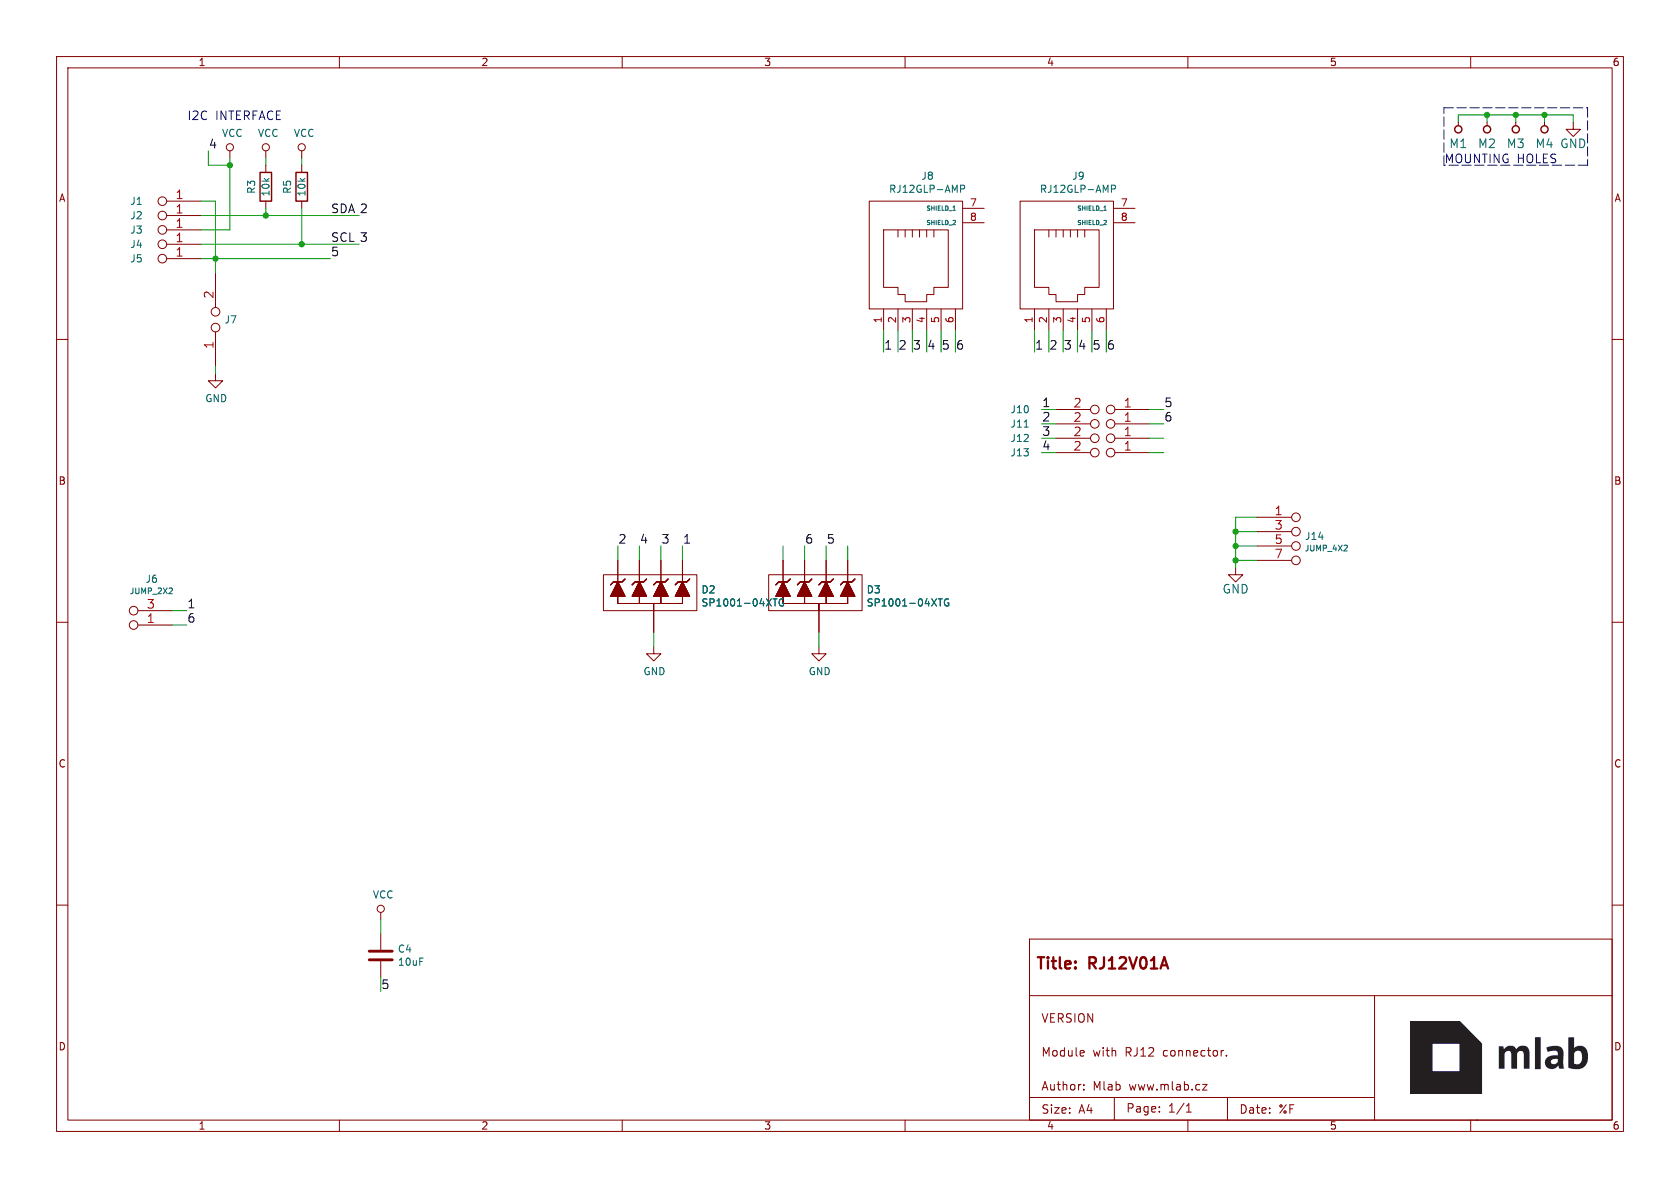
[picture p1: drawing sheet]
(kicad_sch (version 20230121) (generator eeschema)

 (paper "A4")

 (title_block
  (title "RJ12V01A")
  (date "%F")
  (rev "REV")
  (company "Mlab www.mlab.cz")
  (comment 1 "VERSION")
  (comment 2 "Module with RJ12 connector.")
  (comment 3 "nickname <email@example.com>")
  (comment 4 "BSD"))

 (lib_symbols
  (symbol "RJ12V01-rescue:C" (pin_numbers hide) (pin_names (offset 0.254)) (in_bom yes) (on_board yes)
   (property "Reference" "C" (at 0.635 2.54 0) (effects (font (size 1.27 1.27)) (justify left)))
   (property "Value" "C" (at 0.635 -2.54 0) (effects (font (size 1.27 1.27)) (justify left)))
   (property "Footprint" "" (at 0.9652 -3.81 0) (effects (font (size 1.27 1.27))))
   (property "Datasheet" "" (at 0 0 0) (effects (font (size 1.27 1.27))))
   (symbol "C_0_1"
    (polyline (pts (xy -2.032 -0.762) (xy 2.032 -0.762)) (stroke (width 0.508) (type solid)) (fill (type none)))
    (polyline (pts (xy -2.032 0.762) (xy 2.032 0.762)) (stroke (width 0.508) (type solid)) (fill (type none))))
   (symbol "C_1_1"
    (pin passive line (at 0 3.81 270) (length 2.794) (name "~" (effects (font (size 1.016 1.016)))) (number "1" (effects (font (size 1.016 1.016)))))
    (pin passive line (at 0 -3.81 90) (length 2.794) (name "~" (effects (font (size 1.016 1.016)))) (number "2" (effects (font (size 1.016 1.016)))))))
  (symbol "RJ12V01-rescue:D_4xZENER" (pin_numbers hide) (pin_names (offset 1.016) hide) (in_bom yes) (on_board yes)
   (property "Reference" "D" (at -10.16 3.81 0) (effects (font (size 1.27 1.27))))
   (property "Value" "D_4xZENER" (at 7.62 -5.08 0) (effects (font (size 1.27 1.27))))
   (property "Footprint" "" (at 0 12.7 0) (effects (font (size 1.524 1.524))))
   (property "Datasheet" "" (at 0 12.7 0) (effects (font (size 1.524 1.524))))
   (symbol "D_4xZENER_0_1"
    (rectangle (start -7.62 2.54) (end 8.89 -3.81) (stroke (width 0) (type solid)) (fill (type none)))
    (rectangle (start -5.08 -2.54) (end 1.27 -2.54) (stroke (width 0) (type solid)) (fill (type none)))
    (rectangle (start -5.08 -1.27) (end -5.08 -2.54) (stroke (width 0) (type solid)) (fill (type none)))
    (rectangle (start -1.27 -1.27) (end -1.27 -2.54) (stroke (width 0) (type solid)) (fill (type none)))
    (polyline (pts (xy -5.08 1.27) (xy -3.81 -1.27) (xy -6.35 -1.27) (xy -5.08 1.27) (xy -5.08 1.27)) (stroke (width 0) (type solid)) (fill (type outline)))
    (polyline (pts (xy -5.08 1.27) (xy -3.81 -1.27) (xy -6.35 -1.27) (xy -5.08 1.27) (xy -5.08 1.27)) (stroke (width 0) (type solid)) (fill (type outline)))
    (polyline (pts (xy -5.08 1.27) (xy -3.81 -1.27) (xy -6.35 -1.27) (xy -5.08 1.27) (xy -5.08 1.27)) (stroke (width 0) (type solid)) (fill (type outline)))
    (polyline (pts (xy -5.08 1.27) (xy -3.81 -1.27) (xy -6.35 -1.27) (xy -5.08 1.27) (xy -5.08 1.27)) (stroke (width 0) (type solid)) (fill (type outline)))
    (polyline (pts (xy -3.81 1.778) (xy -4.318 1.27) (xy -5.842 1.27) (xy -6.35 0.762) (xy -6.35 0.762)) (stroke (width 0.2032) (type solid)) (fill (type none)))
    (polyline (pts (xy -3.81 1.778) (xy -4.318 1.27) (xy -5.842 1.27) (xy -6.35 0.762) (xy -6.35 0.762)) (stroke (width 0.2032) (type solid)) (fill (type none)))
    (polyline (pts (xy -3.81 1.778) (xy -4.318 1.27) (xy -5.842 1.27) (xy -6.35 0.762) (xy -6.35 0.762)) (stroke (width 0.2032) (type solid)) (fill (type none)))
    (polyline (pts (xy -3.81 1.778) (xy -4.318 1.27) (xy -5.842 1.27) (xy -6.35 0.762) (xy -6.35 0.762)) (stroke (width 0.2032) (type solid)) (fill (type none)))
    (polyline (pts (xy -1.27 1.27) (xy 0 -1.27) (xy -2.54 -1.27) (xy -1.27 1.27) (xy -1.27 1.27)) (stroke (width 0) (type solid)) (fill (type outline)))
    (polyline (pts (xy -1.27 1.27) (xy 0 -1.27) (xy -2.54 -1.27) (xy -1.27 1.27) (xy -1.27 1.27)) (stroke (width 0) (type solid)) (fill (type outline)))
    (polyline (pts (xy -1.27 1.27) (xy 0 -1.27) (xy -2.54 -1.27) (xy -1.27 1.27) (xy -1.27 1.27)) (stroke (width 0) (type solid)) (fill (type outline)))
    (polyline (pts (xy -1.27 1.27) (xy 0 -1.27) (xy -2.54 -1.27) (xy -1.27 1.27) (xy -1.27 1.27)) (stroke (width 0) (type solid)) (fill (type outline)))
    (polyline (pts (xy 0 1.778) (xy -0.508 1.27) (xy -2.032 1.27) (xy -2.54 0.762) (xy -2.54 0.762)) (stroke (width 0.2032) (type solid)) (fill (type none)))
    (polyline (pts (xy 0 1.778) (xy -0.508 1.27) (xy -2.032 1.27) (xy -2.54 0.762) (xy -2.54 0.762)) (stroke (width 0.2032) (type solid)) (fill (type none)))
    (polyline (pts (xy 0 1.778) (xy -0.508 1.27) (xy -2.032 1.27) (xy -2.54 0.762) (xy -2.54 0.762)) (stroke (width 0.2032) (type solid)) (fill (type none)))
    (polyline (pts (xy 0 1.778) (xy -0.508 1.27) (xy -2.032 1.27) (xy -2.54 0.762) (xy -2.54 0.762)) (stroke (width 0.2032) (type solid)) (fill (type none)))
    (polyline (pts (xy 2.54 1.27) (xy 3.81 -1.27) (xy 1.27 -1.27) (xy 2.54 1.27) (xy 2.54 1.27)) (stroke (width 0) (type solid)) (fill (type outline)))
    (polyline (pts (xy 2.54 1.27) (xy 3.81 -1.27) (xy 1.27 -1.27) (xy 2.54 1.27) (xy 2.54 1.27)) (stroke (width 0) (type solid)) (fill (type outline)))
    (polyline (pts (xy 2.54 1.27) (xy 3.81 -1.27) (xy 1.27 -1.27) (xy 2.54 1.27) (xy 2.54 1.27)) (stroke (width 0) (type solid)) (fill (type outline)))
    (polyline (pts (xy 2.54 1.27) (xy 3.81 -1.27) (xy 1.27 -1.27) (xy 2.54 1.27) (xy 2.54 1.27)) (stroke (width 0) (type solid)) (fill (type outline)))
    (polyline (pts (xy 3.81 1.778) (xy 3.302 1.27) (xy 1.778 1.27) (xy 1.27 0.762) (xy 1.27 0.762)) (stroke (width 0.2032) (type solid)) (fill (type none)))
    (polyline (pts (xy 3.81 1.778) (xy 3.302 1.27) (xy 1.778 1.27) (xy 1.27 0.762) (xy 1.27 0.762)) (stroke (width 0.2032) (type solid)) (fill (type none)))
    (polyline (pts (xy 3.81 1.778) (xy 3.302 1.27) (xy 1.778 1.27) (xy 1.27 0.762) (xy 1.27 0.762)) (stroke (width 0.2032) (type solid)) (fill (type none)))
    (polyline (pts (xy 3.81 1.778) (xy 3.302 1.27) (xy 1.778 1.27) (xy 1.27 0.762) (xy 1.27 0.762)) (stroke (width 0.2032) (type solid)) (fill (type none)))
    (polyline (pts (xy 6.35 1.27) (xy 7.62 -1.27) (xy 5.08 -1.27) (xy 6.35 1.27) (xy 6.35 1.27)) (stroke (width 0) (type solid)) (fill (type outline)))
    (polyline (pts (xy 6.35 1.27) (xy 7.62 -1.27) (xy 5.08 -1.27) (xy 6.35 1.27) (xy 6.35 1.27)) (stroke (width 0) (type solid)) (fill (type outline)))
    (polyline (pts (xy 6.35 1.27) (xy 7.62 -1.27) (xy 5.08 -1.27) (xy 6.35 1.27) (xy 6.35 1.27)) (stroke (width 0) (type solid)) (fill (type outline)))
    (polyline (pts (xy 6.35 1.27) (xy 7.62 -1.27) (xy 5.08 -1.27) (xy 6.35 1.27) (xy 6.35 1.27)) (stroke (width 0) (type solid)) (fill (type outline)))
    (polyline (pts (xy 7.62 1.778) (xy 7.112 1.27) (xy 5.588 1.27) (xy 5.08 0.762) (xy 5.08 0.762)) (stroke (width 0.2032) (type solid)) (fill (type none)))
    (polyline (pts (xy 7.62 1.778) (xy 7.112 1.27) (xy 5.588 1.27) (xy 5.08 0.762) (xy 5.08 0.762)) (stroke (width 0.2032) (type solid)) (fill (type none)))
    (polyline (pts (xy 7.62 1.778) (xy 7.112 1.27) (xy 5.588 1.27) (xy 5.08 0.762) (xy 5.08 0.762)) (stroke (width 0.2032) (type solid)) (fill (type none)))
    (polyline (pts (xy 7.62 1.778) (xy 7.112 1.27) (xy 5.588 1.27) (xy 5.08 0.762) (xy 5.08 0.762)) (stroke (width 0.2032) (type solid)) (fill (type none)))
    (rectangle (start 1.27 -2.54) (end 1.27 -3.81) (stroke (width 0) (type solid)) (fill (type none)))
    (rectangle (start 2.54 -1.27) (end 2.54 -2.54) (stroke (width 0) (type solid)) (fill (type none)))
    (rectangle (start 6.35 -2.54) (end 1.27 -2.54) (stroke (width 0) (type solid)) (fill (type none)))
    (rectangle (start 6.35 -1.27) (end 6.35 -2.54) (stroke (width 0) (type solid)) (fill (type none))))
   (symbol "D_4xZENER_1_1"
    (pin passive line (at -5.08 5.08 270) (length 3.81) (name "~" (effects (font (size 1.27 1.27)))) (number "1" (effects (font (size 1.27 1.27)))))
    (pin passive line (at 1.27 -7.62 90) (length 3.81) (name "~" (effects (font (size 1.27 1.27)))) (number "2" (effects (font (size 1.27 1.27)))))
    (pin passive line (at -1.27 5.08 270) (length 3.81) (name "~" (effects (font (size 1.27 1.27)))) (number "3" (effects (font (size 1.27 1.27)))))
    (pin passive line (at 2.54 5.08 270) (length 3.81) (name "~" (effects (font (size 1.27 1.27)))) (number "4" (effects (font (size 1.27 1.27)))))
    (pin passive line (at 6.35 5.08 270) (length 3.81) (name "~" (effects (font (size 1.27 1.27)))) (number "5" (effects (font (size 1.27 1.27)))))))
  (symbol "RJ12V01-rescue:GND" (power) (pin_names (offset 0)) (in_bom yes) (on_board yes)
   (property "Reference" "#PWR" (at 0 -6.35 0) (effects (font (size 1.27 1.27)) hide))
   (property "Value" "GND" (at 0 -3.81 0) (effects (font (size 1.27 1.27))))
   (property "Footprint" "" (at 0 0 0) (effects (font (size 1.27 1.27))))
   (property "Datasheet" "" (at 0 0 0) (effects (font (size 1.27 1.27))))
   (symbol "GND_0_1"
    (polyline (pts (xy 0 0) (xy 0 -1.27) (xy 1.27 -1.27) (xy 0 -2.54) (xy -1.27 -1.27) (xy 0 -1.27)) (stroke (width 0) (type solid)) (fill (type none))))
   (symbol "GND_1_1"
    (pin power_in line (at 0 0 270) (length 0) hide (name "GND" (effects (font (size 1.27 1.27)))) (number "1" (effects (font (size 1.27 1.27)))))))
  (symbol "RJ12V01-rescue:HOLE" (pin_numbers hide) (pin_names (offset 1.016) hide) (in_bom yes) (on_board yes)
   (property "Reference" "M" (at 0 2.54 0) (effects (font (size 1.524 1.524))))
   (property "Value" "HOLE" (at 0 -2.54 0) (effects (font (size 1.524 1.524))))
   (property "Footprint" "" (at 0 0 0) (effects (font (size 1.524 1.524))))
   (property "Datasheet" "" (at 0 0 0) (effects (font (size 1.524 1.524))))
   (symbol "HOLE_0_1"
    (circle (center 0 0) (radius 0.635) (stroke (width 0.254) (type solid)) (fill (type none))))
   (symbol "HOLE_1_1"
    (pin input line (at 1.27 0 180) (length 0.635) (name "~" (effects (font (size 1.27 1.27)))) (number "1" (effects (font (size 1.27 1.27)))))))
  (symbol "RJ12V01-rescue:JUMP2_2x1" (pin_names (offset 1.016) hide) (in_bom yes) (on_board yes)
   (property "Reference" "J" (at -7.62 1.27 0) (effects (font (size 1.27 1.27))))
   (property "Value" "JUMP2_2x1" (at 5.08 -2.54 0) (effects (font (size 1.016 1.016)) hide))
   (property "Footprint" "" (at 0 0 0) (effects (font (size 1.524 1.524))))
   (property "Datasheet" "" (at 0 0 0) (effects (font (size 1.524 1.524))))
   (symbol "JUMP2_2x1_1_1"
    (pin passive inverted (at 7.62 0 180) (length 7.62) (name "1" (effects (font (size 1.524 1.524)))) (number "1" (effects (font (size 1.524 1.524)))))
    (pin passive inverted (at -8.89 0 0) (length 7.62) (name "1" (effects (font (size 1.524 1.524)))) (number "2" (effects (font (size 1.524 1.524)))))))
  (symbol "RJ12V01-rescue:JUMP_2X2" (pin_names (offset 1.016) hide) (in_bom yes) (on_board yes)
   (property "Reference" "J" (at -8.89 5.08 0) (effects (font (size 1.27 1.27))))
   (property "Value" "JUMP_2X2" (at 0 2.54 90) (effects (font (size 1.016 1.016))))
   (property "Footprint" "" (at 0 0 0) (effects (font (size 1.524 1.524))))
   (property "Datasheet" "" (at 0 0 0) (effects (font (size 1.524 1.524))))
   (symbol "JUMP_2X2_1_1"
    (pin passive inverted (at -10.16 3.81 0) (length 7.62) (name "1" (effects (font (size 1.524 1.524)))) (number "1" (effects (font (size 1.524 1.524)))))
    (pin passive inverted (at -10.16 3.81 0) (length 7.62) hide (name "1" (effects (font (size 1.524 1.524)))) (number "2" (effects (font (size 1.524 1.524)))))
    (pin passive inverted (at -10.16 1.27 0) (length 7.62) (name "4" (effects (font (size 1.524 1.524)))) (number "3" (effects (font (size 1.524 1.524)))))
    (pin passive inverted (at -10.16 1.27 0) (length 7.62) hide (name "4" (effects (font (size 1.524 1.524)))) (number "4" (effects (font (size 1.524 1.524)))))))
  (symbol "RJ12V01-rescue:JUMP_2x1" (pin_names (offset 1.016) hide) (in_bom yes) (on_board yes)
   (property "Reference" "J" (at 2.54 1.27 0) (effects (font (size 1.27 1.27))))
   (property "Value" "JUMP_2x1" (at -1.27 0 90) (effects (font (size 1.016 1.016)) hide))
   (property "Footprint" "" (at 0 0 0) (effects (font (size 1.524 1.524))))
   (property "Datasheet" "" (at 0 0 0) (effects (font (size 1.524 1.524))))
   (symbol "JUMP_2x1_1_1"
    (pin passive inverted (at 3.81 0 180) (length 7.62) (name "1" (effects (font (size 1.524 1.524)))) (number "1" (effects (font (size 1.524 1.524)))))
    (pin passive inverted (at 3.81 0 180) (length 7.62) hide (name "1" (effects (font (size 1.524 1.524)))) (number "2" (effects (font (size 1.524 1.524)))))))
  (symbol "RJ12V01-rescue:JUMP_4X2" (pin_names (offset 1.016) hide) (in_bom yes) (on_board yes)
   (property "Reference" "J" (at -8.89 6.35 0) (effects (font (size 1.27 1.27))))
   (property "Value" "JUMP_4X2" (at -1.27 0 90) (effects (font (size 1.016 1.016))))
   (property "Footprint" "" (at 0 0 0) (effects (font (size 1.524 1.524))))
   (property "Datasheet" "" (at 0 0 0) (effects (font (size 1.524 1.524))))
   (symbol "JUMP_4X2_1_1"
    (pin passive inverted (at -10.16 3.81 0) (length 7.62) (name "2" (effects (font (size 1.524 1.524)))) (number "1" (effects (font (size 1.524 1.524)))))
    (pin passive inverted (at -10.16 3.81 0) (length 7.62) hide (name "2" (effects (font (size 1.524 1.524)))) (number "2" (effects (font (size 1.524 1.524)))))
    (pin passive inverted (at -10.16 1.27 0) (length 7.62) (name "4" (effects (font (size 1.524 1.524)))) (number "3" (effects (font (size 1.524 1.524)))))
    (pin passive inverted (at -10.16 1.27 0) (length 7.62) hide (name "4" (effects (font (size 1.524 1.524)))) (number "4" (effects (font (size 1.524 1.524)))))
    (pin passive inverted (at -10.16 -1.27 0) (length 7.62) (name "5" (effects (font (size 1.524 1.524)))) (number "5" (effects (font (size 1.524 1.524)))))
    (pin passive inverted (at -10.16 -1.27 0) (length 7.62) hide (name "5" (effects (font (size 1.524 1.524)))) (number "6" (effects (font (size 1.524 1.524)))))
    (pin passive inverted (at -10.16 -3.81 0) (length 7.62) (name "8" (effects (font (size 1.524 1.524)))) (number "7" (effects (font (size 1.524 1.524)))))
    (pin passive inverted (at -10.16 -3.81 0) (length 7.62) hide (name "8" (effects (font (size 1.524 1.524)))) (number "8" (effects (font (size 1.524 1.524)))))))
  (symbol "RJ12V01-rescue:R" (pin_numbers hide) (pin_names (offset 0)) (in_bom yes) (on_board yes)
   (property "Reference" "R" (at 2.032 0 90) (effects (font (size 1.27 1.27))))
   (property "Value" "R" (at 0 0 90) (effects (font (size 1.27 1.27))))
   (property "Footprint" "" (at -1.778 0 90) (effects (font (size 1.27 1.27))))
   (property "Datasheet" "" (at 0 0 0) (effects (font (size 1.27 1.27))))
   (symbol "R_0_1"
    (rectangle (start -1.016 -2.54) (end 1.016 2.54) (stroke (width 0.254) (type solid)) (fill (type none))))
   (symbol "R_1_1"
    (pin passive line (at 0 3.81 270) (length 1.27) (name "~" (effects (font (size 1.27 1.27)))) (number "1" (effects (font (size 1.27 1.27)))))
    (pin passive line (at 0 -3.81 90) (length 1.27) (name "~" (effects (font (size 1.27 1.27)))) (number "2" (effects (font (size 1.27 1.27)))))))
  (symbol "RJ12V01-rescue:RJ12" (pin_names (offset 1.016)) (in_bom yes) (on_board yes)
   (property "Reference" "J" (at 5.08 12.7 0) (effects (font (size 1.27 1.27))))
   (property "Value" "RJ12" (at -3.81 12.7 0) (effects (font (size 1.27 1.27))))
   (property "Footprint" "" (at 0 0 0) (effects (font (size 1.27 1.27))))
   (property "Datasheet" "" (at 0 0 0) (effects (font (size 1.27 1.27))))
   (symbol "RJ12_0_1"
    (polyline (pts (xy -2.54 6.35) (xy -2.54 5.08) (xy -2.54 5.08)) (stroke (width 0) (type solid)) (fill (type none)))
    (polyline (pts (xy -1.27 6.35) (xy -1.27 5.08) (xy -1.27 5.08)) (stroke (width 0) (type solid)) (fill (type none)))
    (polyline (pts (xy 0 6.35) (xy 0 5.08) (xy 0 5.08)) (stroke (width 0) (type solid)) (fill (type none)))
    (polyline (pts (xy 1.27 6.35) (xy 1.27 5.08) (xy 1.27 5.08)) (stroke (width 0) (type solid)) (fill (type none)))
    (polyline (pts (xy 2.54 6.35) (xy 2.54 5.08) (xy 2.54 5.08)) (stroke (width 0) (type solid)) (fill (type none)))
    (polyline (pts (xy 3.81 5.08) (xy 3.81 6.35) (xy 3.81 6.35)) (stroke (width 0) (type solid)) (fill (type none)))
    (polyline (pts (xy -5.08 6.35) (xy 6.35 6.35) (xy 6.35 -3.81) (xy 3.81 -3.81) (xy 3.81 -5.08) (xy 2.54 -5.08) (xy 2.54 -6.35) (xy -1.27 -6.35) (xy -1.27 -5.08) (xy -2.54 -5.08) (xy -2.54 -3.81) (xy -5.08 -3.81) (xy -5.08 6.35) (xy -5.08 6.35)) (stroke (width 0) (type solid)) (fill (type none)))
    (rectangle (start 8.89 -7.62) (end -7.62 11.43) (stroke (width 0) (type solid)) (fill (type none))))
   (symbol "RJ12_1_1"
    (pin passive line (at -5.08 -11.43 90) (length 3.81) (name "~" (effects (font (size 1.27 1.27)))) (number "1" (effects (font (size 1.27 1.27)))))
    (pin passive line (at -2.54 -11.43 90) (length 3.81) (name "~" (effects (font (size 1.27 1.27)))) (number "2" (effects (font (size 1.27 1.27)))))
    (pin passive line (at 0 -11.43 90) (length 3.81) (name "~" (effects (font (size 1.27 1.27)))) (number "3" (effects (font (size 1.27 1.27)))))
    (pin passive line (at 2.54 -11.43 90) (length 3.81) (name "~" (effects (font (size 1.27 1.27)))) (number "4" (effects (font (size 1.27 1.27)))))
    (pin passive line (at 5.08 -11.43 90) (length 3.81) (name "~" (effects (font (size 1.27 1.27)))) (number "5" (effects (font (size 1.27 1.27)))))
    (pin passive line (at 7.62 -11.43 90) (length 3.81) (name "~" (effects (font (size 1.27 1.27)))) (number "6" (effects (font (size 1.27 1.27)))))
    (pin passive line (at 12.7 10.16 180) (length 3.81) (name "SHIELD_1" (effects (font (size 0.762 0.762)))) (number "7" (effects (font (size 1.27 1.27)))))
    (pin passive line (at 12.7 7.62 180) (length 3.81) (name "SHIELD_2" (effects (font (size 0.762 0.762)))) (number "8" (effects (font (size 1.27 1.27)))))))
  (symbol "RJ12V01-rescue:VCC" (power) (pin_names (offset 0)) (in_bom yes) (on_board yes)
   (property "Reference" "#PWR" (at 0 -3.81 0) (effects (font (size 1.27 1.27)) hide))
   (property "Value" "VCC" (at 0 3.81 0) (effects (font (size 1.27 1.27))))
   (property "Footprint" "" (at 0 0 0) (effects (font (size 1.27 1.27))))
   (property "Datasheet" "" (at 0 0 0) (effects (font (size 1.27 1.27))))
   (symbol "VCC_0_1"
    (polyline (pts (xy 0 0) (xy 0 1.27)) (stroke (width 0) (type solid)) (fill (type none)))
    (circle (center 0 1.905) (radius 0.635) (stroke (width 0) (type solid)) (fill (type none))))
   (symbol "VCC_1_1"
    (pin power_in line (at 0 0 90) (length 0) hide (name "VCC" (effects (font (size 1.27 1.27)))) (number "1" (effects (font (size 1.27 1.27))))))))

 (junction (at 218.44 96.52) (diameter 0) (color 0 0 0 0))
 (junction (at 273.05 20.32) (diameter 0) (color 0 0 0 0))
 (junction (at 262.89 20.32) (diameter 0) (color 0 0 0 0))
 (junction (at 218.44 99.06) (diameter 0) (color 0 0 0 0))
 (junction (at 40.64 29.21) (diameter 0) (color 0 0 0 0))
 (junction (at 46.99 38.1) (diameter 0) (color 0 0 0 0))
 (junction (at 218.44 93.98) (diameter 0) (color 0 0 0 0))
 (junction (at 267.97 20.32) (diameter 0) (color 0 0 0 0))
 (junction (at 53.34 43.18) (diameter 0) (color 0 0 0 0))
 (junction (at 38.1 45.72) (diameter 0) (color 0 0 0 0))

 (wire (pts (xy 38.1 45.72) (xy 58.42 45.72)) (stroke (width 0) (type default)))
 (wire (pts (xy 218.44 93.98) (xy 218.44 96.52)) (stroke (width 0) (type default)))
 (wire (pts (xy 40.64 40.64) (xy 35.56 40.64)) (stroke (width 0) (type default)))
 (wire (pts (xy 222.25 96.52) (xy 218.44 96.52)) (stroke (width 0) (type default)))
 (wire (pts (xy 113.03 99.06) (xy 113.03 96.52)) (stroke (width 0) (type default)))
 (polyline (pts (xy 255.27 29.21) (xy 255.27 19.05)) (stroke (width 0) (type dash)))

 (wire (pts (xy 278.13 21.59) (xy 278.13 20.32)) (stroke (width 0) (type default)))
 (wire (pts (xy 168.91 58.42) (xy 168.91 62.23)) (stroke (width 0) (type default)))
 (wire (pts (xy 186.69 72.39) (xy 184.15 72.39)) (stroke (width 0) (type default)))
 (wire (pts (xy 203.2 77.47) (xy 205.74 77.47)) (stroke (width 0) (type default)))
 (wire (pts (xy 190.5 58.42) (xy 190.5 62.23)) (stroke (width 0) (type default)))
 (wire (pts (xy 195.58 58.42) (xy 195.58 62.23)) (stroke (width 0) (type default)))
 (wire (pts (xy 144.78 114.3) (xy 144.78 111.76)) (stroke (width 0) (type default)))
 (wire (pts (xy 35.56 38.1) (xy 46.99 38.1)) (stroke (width 0) (type default)))
 (wire (pts (xy 203.2 72.39) (xy 205.74 72.39)) (stroke (width 0) (type default)))
 (wire (pts (xy 38.1 35.56) (xy 38.1 45.72)) (stroke (width 0) (type default)))
 (wire (pts (xy 182.88 58.42) (xy 182.88 62.23)) (stroke (width 0) (type default)))
 (wire (pts (xy 53.34 43.18) (xy 63.5 43.18)) (stroke (width 0) (type default)))
 (wire (pts (xy 38.1 45.72) (xy 38.1 48.26)) (stroke (width 0) (type default)))
 (polyline (pts (xy 280.67 29.21) (xy 255.27 29.21)) (stroke (width 0) (type dash)))

 (wire (pts (xy 138.43 99.06) (xy 138.43 96.52)) (stroke (width 0) (type default)))
 (wire (pts (xy 146.05 99.06) (xy 146.05 96.52)) (stroke (width 0) (type default)))
 (wire (pts (xy 218.44 99.06) (xy 218.44 100.33)) (stroke (width 0) (type default)))
 (wire (pts (xy 38.1 66.04) (xy 38.1 64.77)) (stroke (width 0) (type default)))
 (wire (pts (xy 218.44 96.52) (xy 218.44 99.06)) (stroke (width 0) (type default)))
 (wire (pts (xy 40.64 27.94) (xy 40.64 29.21)) (stroke (width 0) (type default)))
 (wire (pts (xy 53.34 29.21) (xy 53.34 27.94)) (stroke (width 0) (type default)))
 (wire (pts (xy 53.34 36.83) (xy 53.34 43.18)) (stroke (width 0) (type default)))
 (wire (pts (xy 46.99 36.83) (xy 46.99 38.1)) (stroke (width 0) (type default)))
 (wire (pts (xy 35.56 35.56) (xy 38.1 35.56)) (stroke (width 0) (type default)))
 (wire (pts (xy 222.25 99.06) (xy 218.44 99.06)) (stroke (width 0) (type default)))
 (wire (pts (xy 222.25 93.98) (xy 218.44 93.98)) (stroke (width 0) (type default)))
 (wire (pts (xy 273.05 20.32) (xy 267.97 20.32)) (stroke (width 0) (type default)))
 (wire (pts (xy 161.29 58.42) (xy 161.29 62.23)) (stroke (width 0) (type default)))
 (wire (pts (xy 163.83 58.42) (xy 163.83 62.23)) (stroke (width 0) (type default)))
 (wire (pts (xy 185.42 58.42) (xy 185.42 62.23)) (stroke (width 0) (type default)))
 (wire (pts (xy 149.86 99.06) (xy 149.86 96.52)) (stroke (width 0) (type default)))
 (wire (pts (xy 187.96 58.42) (xy 187.96 62.23)) (stroke (width 0) (type default)))
 (wire (pts (xy 35.56 43.18) (xy 53.34 43.18)) (stroke (width 0) (type default)))
 (wire (pts (xy 262.89 20.32) (xy 257.81 20.32)) (stroke (width 0) (type default)))
 (wire (pts (xy 257.81 20.32) (xy 257.81 21.59)) (stroke (width 0) (type default)))
 (wire (pts (xy 186.69 74.93) (xy 184.15 74.93)) (stroke (width 0) (type default)))
 (wire (pts (xy 166.37 58.42) (xy 166.37 62.23)) (stroke (width 0) (type default)))
 (wire (pts (xy 158.75 58.42) (xy 158.75 62.23)) (stroke (width 0) (type default)))
 (wire (pts (xy 273.05 21.59) (xy 273.05 20.32)) (stroke (width 0) (type default)))
 (wire (pts (xy 156.21 58.42) (xy 156.21 62.23)) (stroke (width 0) (type default)))
 (wire (pts (xy 30.48 110.49) (xy 33.02 110.49)) (stroke (width 0) (type default)))
 (wire (pts (xy 218.44 91.44) (xy 218.44 93.98)) (stroke (width 0) (type default)))
 (wire (pts (xy 36.83 29.21) (xy 40.64 29.21)) (stroke (width 0) (type default)))
 (wire (pts (xy 67.31 175.26) (xy 67.31 172.72)) (stroke (width 0) (type default)))
 (wire (pts (xy 203.2 74.93) (xy 205.74 74.93)) (stroke (width 0) (type default)))
 (wire (pts (xy 186.69 80.01) (xy 184.15 80.01)) (stroke (width 0) (type default)))
 (wire (pts (xy 203.2 80.01) (xy 205.74 80.01)) (stroke (width 0) (type default)))
 (polyline (pts (xy 280.67 19.05) (xy 280.67 29.21)) (stroke (width 0) (type dash)))

 (wire (pts (xy 278.13 20.32) (xy 273.05 20.32)) (stroke (width 0) (type default)))
 (wire (pts (xy 35.56 45.72) (xy 38.1 45.72)) (stroke (width 0) (type default)))
 (wire (pts (xy 116.84 99.06) (xy 116.84 96.52)) (stroke (width 0) (type default)))
 (wire (pts (xy 186.69 77.47) (xy 184.15 77.47)) (stroke (width 0) (type default)))
 (wire (pts (xy 142.24 99.06) (xy 142.24 96.52)) (stroke (width 0) (type default)))
 (wire (pts (xy 267.97 21.59) (xy 267.97 20.32)) (stroke (width 0) (type default)))
 (wire (pts (xy 109.22 99.06) (xy 109.22 96.52)) (stroke (width 0) (type default)))
 (wire (pts (xy 36.83 26.67) (xy 36.83 29.21)) (stroke (width 0) (type default)))
 (wire (pts (xy 46.99 29.21) (xy 46.99 27.94)) (stroke (width 0) (type default)))
 (wire (pts (xy 120.65 99.06) (xy 120.65 96.52)) (stroke (width 0) (type default)))
 (wire (pts (xy 115.57 114.3) (xy 115.57 111.76)) (stroke (width 0) (type default)))
 (wire (pts (xy 46.99 38.1) (xy 63.5 38.1)) (stroke (width 0) (type default)))
 (wire (pts (xy 262.89 21.59) (xy 262.89 20.32)) (stroke (width 0) (type default)))
 (wire (pts (xy 30.48 107.95) (xy 33.02 107.95)) (stroke (width 0) (type default)))
 (wire (pts (xy 222.25 91.44) (xy 218.44 91.44)) (stroke (width 0) (type default)))
 (wire (pts (xy 193.04 58.42) (xy 193.04 62.23)) (stroke (width 0) (type default)))
 (wire (pts (xy 40.64 29.21) (xy 40.64 40.64)) (stroke (width 0) (type default)))
 (wire (pts (xy 67.31 165.1) (xy 67.31 162.56)) (stroke (width 0) (type default)))
 (wire (pts (xy 267.97 20.32) (xy 262.89 20.32)) (stroke (width 0) (type default)))
 (polyline (pts (xy 255.27 19.05) (xy 280.67 19.05)) (stroke (width 0) (type dash)))

 (text "I2C INTERFACE" (at 33.02 21.59 0) (effects (font (size 1.524 1.524)) (justify left bottom)))
 (text "MOUNTING HOLES" (at 255.27 29.21 0) (effects (font (size 1.524 1.524)) (justify left bottom)))

 (label "5" (at 146.05 96.52 0) (effects (font (size 1.524 1.524)) (justify left bottom)))
 (label "5" (at 58.42 45.72 0) (effects (font (size 1.524 1.524)) (justify left bottom)))
 (label "4" (at 184.15 80.01 0) (effects (font (size 1.524 1.524)) (justify left bottom)))
 (label "5" (at 205.74 72.39 0) (effects (font (size 1.524 1.524)) (justify left bottom)))
 (label "3" (at 187.96 62.23 0) (effects (font (size 1.524 1.524)) (justify left bottom)))
 (label "4" (at 163.83 62.23 0) (effects (font (size 1.524 1.524)) (justify left bottom)))
 (label "6" (at 33.02 110.49 0) (effects (font (size 1.524 1.524)) (justify left bottom)))
 (label "4" (at 190.5 62.23 0) (effects (font (size 1.524 1.524)) (justify left bottom)))
 (label "3" (at 116.84 96.52 0) (effects (font (size 1.524 1.524)) (justify left bottom)))
 (label "SDA" (at 58.42 38.1 0) (effects (font (size 1.524 1.524)) (justify left bottom)))
 (label "2" (at 185.42 62.23 0) (effects (font (size 1.524 1.524)) (justify left bottom)))
 (label "6" (at 142.24 96.52 0) (effects (font (size 1.524 1.524)) (justify left bottom)))
 (label "6" (at 205.74 74.93 0) (effects (font (size 1.524 1.524)) (justify left bottom)))
 (label "2" (at 63.5 38.1 0) (effects (font (size 1.524 1.524)) (justify left bottom)))
 (label "3" (at 63.5 43.18 0) (effects (font (size 1.524 1.524)) (justify left bottom)))
 (label "4" (at 113.03 96.52 0) (effects (font (size 1.524 1.524)) (justify left bottom)))
 (label "3" (at 184.15 77.47 0) (effects (font (size 1.524 1.524)) (justify left bottom)))
 (label "5" (at 67.31 175.26 0) (effects (font (size 1.524 1.524)) (justify left bottom)))
 (label "5" (at 193.04 62.23 0) (effects (font (size 1.524 1.524)) (justify left bottom)))
 (label "6" (at 168.91 62.23 0) (effects (font (size 1.524 1.524)) (justify left bottom)))
 (label "6" (at 195.58 62.23 0) (effects (font (size 1.524 1.524)) (justify left bottom)))
 (label "2" (at 109.22 96.52 0) (effects (font (size 1.524 1.524)) (justify left bottom)))
 (label "2" (at 184.15 74.93 0) (effects (font (size 1.524 1.524)) (justify left bottom)))
 (label "SCL" (at 58.42 43.18 0) (effects (font (size 1.524 1.524)) (justify left bottom)))
 (label "1" (at 184.15 72.39 0) (effects (font (size 1.524 1.524)) (justify left bottom)))
 (label "1" (at 182.88 62.23 0) (effects (font (size 1.524 1.524)) (justify left bottom)))
 (label "1" (at 156.21 62.23 0) (effects (font (size 1.524 1.524)) (justify left bottom)))
 (label "4" (at 36.83 26.67 0) (effects (font (size 1.524 1.524)) (justify left bottom)))
 (label "1" (at 33.02 107.95 0) (effects (font (size 1.524 1.524)) (justify left bottom)))
 (label "5" (at 166.37 62.23 0) (effects (font (size 1.524 1.524)) (justify left bottom)))
 (label "3" (at 161.29 62.23 0) (effects (font (size 1.524 1.524)) (justify left bottom)))
 (label "2" (at 158.75 62.23 0) (effects (font (size 1.524 1.524)) (justify left bottom)))
 (label "1" (at 120.65 96.52 0) (effects (font (size 1.524 1.524)) (justify left bottom)))

 (symbol (lib_id "RJ12V01-rescue:HOLE") (at 257.81 22.86 90) (unit 1) (in_bom yes) (on_board yes) (dnp no)
  (property "Reference" "M1" (at 257.81 25.4 90) (effects (font (size 1.524 1.524))))
  (property "Value" "HOLE" (at 260.35 22.86 0) (effects (font (size 1.524 1.524)) hide))
  (property "Footprint" "Mlab_Mechanical:MountingHole_3mm" (at 257.81 22.86 0) (effects (font (size 1.524 1.524)) hide))
  (property "Datasheet" "" (at 257.81 22.86 0) (effects (font (size 1.524 1.524)))) (pin "1"))

 (symbol (lib_id "RJ12V01-rescue:HOLE") (at 262.89 22.86 90) (unit 1) (in_bom yes) (on_board yes) (dnp no)
  (property "Reference" "M2" (at 262.89 25.4 90) (effects (font (size 1.524 1.524))))
  (property "Value" "HOLE" (at 265.43 22.86 0) (effects (font (size 1.524 1.524)) hide))
  (property "Footprint" "Mlab_Mechanical:MountingHole_3mm" (at 262.89 22.86 0) (effects (font (size 1.524 1.524)) hide))
  (property "Datasheet" "" (at 262.89 22.86 0) (effects (font (size 1.524 1.524)))) (pin "1"))

 (symbol (lib_id "RJ12V01-rescue:HOLE") (at 267.97 22.86 90) (unit 1) (in_bom yes) (on_board yes) (dnp no)
  (property "Reference" "M3" (at 267.97 25.4 90) (effects (font (size 1.524 1.524))))
  (property "Value" "HOLE" (at 270.51 22.86 0) (effects (font (size 1.524 1.524)) hide))
  (property "Footprint" "Mlab_Mechanical:MountingHole_3mm" (at 267.97 22.86 0) (effects (font (size 1.524 1.524)) hide))
  (property "Datasheet" "" (at 267.97 22.86 0) (effects (font (size 1.524 1.524)))) (pin "1"))

 (symbol (lib_id "RJ12V01-rescue:HOLE") (at 273.05 22.86 90) (unit 1) (in_bom yes) (on_board yes) (dnp no)
  (property "Reference" "M4" (at 273.05 25.4 90) (effects (font (size 1.524 1.524))))
  (property "Value" "HOLE" (at 275.59 22.86 0) (effects (font (size 1.524 1.524)) hide))
  (property "Footprint" "Mlab_Mechanical:MountingHole_3mm" (at 273.05 22.86 0) (effects (font (size 1.524 1.524)) hide))
  (property "Datasheet" "" (at 273.05 22.86 0) (effects (font (size 1.524 1.524)))) (pin "1"))

 (symbol (lib_id "RJ12V01-rescue:GND") (at 278.13 21.59 0) (unit 1) (in_bom yes) (on_board yes) (dnp no)
  (property "Reference" "#PWR01" (at 278.13 27.94 0) (effects (font (size 1.524 1.524)) hide))
  (property "Value" "GND" (at 278.13 25.4 0) (effects (font (size 1.524 1.524))))
  (property "Footprint" "" (at 278.13 21.59 0) (effects (font (size 1.524 1.524))))
  (property "Datasheet" "" (at 278.13 21.59 0) (effects (font (size 1.524 1.524)))) (pin "1"))

 (symbol (lib_id "RJ12V01-rescue:C") (at 67.31 168.91 0) (unit 1) (in_bom yes) (on_board yes) (dnp no)
  (property "Reference" "C4" (at 70.231 167.7416 0) (effects (font (size 1.27 1.27)) (justify left)))
  (property "Value" "10uF" (at 70.231 170.053 0) (effects (font (size 1.27 1.27)) (justify left)))
  (property "Footprint" "Mlab_R:SMD-0805" (at 68.2752 172.72 0) (effects (font (size 1.27 1.27)) hide))
  (property "Datasheet" "" (at 67.31 168.91 0) (effects (font (size 1.27 1.27)))) (pin "1") (pin "2"))

 (symbol (lib_id "RJ12V01-rescue:R") (at 46.99 33.02 180) (unit 1) (in_bom yes) (on_board yes) (dnp no)
  (property "Reference" "R3" (at 44.45 33.02 90) (effects (font (size 1.27 1.27))))
  (property "Value" "10k" (at 46.99 33.02 90) (effects (font (size 1.27 1.27))))
  (property "Footprint" "Mlab_R:SMD-0805" (at 48.768 33.02 90) (effects (font (size 1.27 1.27)) hide))
  (property "Datasheet" "" (at 46.99 33.02 0) (effects (font (size 1.27 1.27)))) (pin "2") (pin "1"))

 (symbol (lib_id "RJ12V01-rescue:JUMP_2x1") (at 31.75 35.56 0) (unit 1) (in_bom yes) (on_board yes) (dnp no)
  (property "Reference" "J1" (at 24.13 35.56 0) (effects (font (size 1.27 1.27))))
  (property "Value" "JUMP_2x1" (at 30.48 35.56 90) (effects (font (size 1.016 1.016)) hide))
  (property "Footprint" "Mlab_Pin_Headers:Straight_2x01" (at 31.75 35.56 0) (effects (font (size 1.524 1.524)) hide))
  (property "Datasheet" "" (at 31.75 35.56 0) (effects (font (size 1.524 1.524)))) (pin "1") (pin "2"))

 (symbol (lib_id "RJ12V01-rescue:JUMP_2x1") (at 31.75 38.1 0) (unit 1) (in_bom yes) (on_board yes) (dnp no)
  (property "Reference" "J2" (at 24.13 38.1 0) (effects (font (size 1.27 1.27))))
  (property "Value" "JUMP_2x1" (at 30.48 38.1 90) (effects (font (size 1.016 1.016)) hide))
  (property "Footprint" "Mlab_Pin_Headers:Straight_2x01" (at 31.75 38.1 0) (effects (font (size 1.524 1.524)) hide))
  (property "Datasheet" "" (at 31.75 38.1 0) (effects (font (size 1.524 1.524)))) (pin "1") (pin "2"))

 (symbol (lib_id "RJ12V01-rescue:JUMP_2x1") (at 31.75 40.64 0) (unit 1) (in_bom yes) (on_board yes) (dnp no)
  (property "Reference" "J3" (at 24.13 40.64 0) (effects (font (size 1.27 1.27))))
  (property "Value" "JUMP_2x1" (at 30.48 40.64 90) (effects (font (size 1.016 1.016)) hide))
  (property "Footprint" "Mlab_Pin_Headers:Straight_2x01" (at 31.75 40.64 0) (effects (font (size 1.524 1.524)) hide))
  (property "Datasheet" "" (at 31.75 40.64 0) (effects (font (size 1.524 1.524)))) (pin "1") (pin "2"))

 (symbol (lib_id "RJ12V01-rescue:JUMP_2x1") (at 31.75 43.18 0) (unit 1) (in_bom yes) (on_board yes) (dnp no)
  (property "Reference" "J4" (at 24.13 43.18 0) (effects (font (size 1.27 1.27))))
  (property "Value" "JUMP_2x1" (at 30.48 43.18 90) (effects (font (size 1.016 1.016)) hide))
  (property "Footprint" "Mlab_Pin_Headers:Straight_2x01" (at 31.75 43.18 0) (effects (font (size 1.524 1.524)) hide))
  (property "Datasheet" "" (at 31.75 43.18 0) (effects (font (size 1.524 1.524)))) (pin "1") (pin "2"))

 (symbol (lib_id "RJ12V01-rescue:JUMP_2x1") (at 31.75 45.72 0) (unit 1) (in_bom yes) (on_board yes) (dnp no)
  (property "Reference" "J5" (at 24.13 45.72 0) (effects (font (size 1.27 1.27))))
  (property "Value" "JUMP_2x1" (at 30.48 45.72 90) (effects (font (size 1.016 1.016)) hide))
  (property "Footprint" "Mlab_Pin_Headers:Straight_2x01" (at 31.75 45.72 0) (effects (font (size 1.524 1.524)) hide))
  (property "Datasheet" "" (at 31.75 45.72 0) (effects (font (size 1.524 1.524)))) (pin "1") (pin "2"))

 (symbol (lib_id "RJ12V01-rescue:GND") (at 38.1 66.04 0) (unit 1) (in_bom yes) (on_board yes) (dnp no)
  (property "Reference" "#PWR02" (at 38.1 72.39 0) (effects (font (size 1.27 1.27)) hide))
  (property "Value" "GND" (at 38.227 70.4342 0) (effects (font (size 1.27 1.27))))
  (property "Footprint" "" (at 38.1 66.04 0) (effects (font (size 1.27 1.27))))
  (property "Datasheet" "" (at 38.1 66.04 0) (effects (font (size 1.27 1.27)))) (pin "1"))

 (symbol (lib_id "RJ12V01-rescue:VCC") (at 40.64 27.94 0) (unit 1) (in_bom yes) (on_board yes) (dnp no)
  (property "Reference" "#PWR03" (at 40.64 31.75 0) (effects (font (size 1.27 1.27)) hide))
  (property "Value" "VCC" (at 41.0718 23.5458 0) (effects (font (size 1.27 1.27))))
  (property "Footprint" "" (at 40.64 27.94 0) (effects (font (size 1.27 1.27))))
  (property "Datasheet" "" (at 40.64 27.94 0) (effects (font (size 1.27 1.27)))) (pin "1"))

 (symbol (lib_id "RJ12V01-rescue:R") (at 53.34 33.02 180) (unit 1) (in_bom yes) (on_board yes) (dnp no)
  (property "Reference" "R5" (at 50.8 33.02 90) (effects (font (size 1.27 1.27))))
  (property "Value" "10k" (at 53.34 33.02 90) (effects (font (size 1.27 1.27))))
  (property "Footprint" "Mlab_R:SMD-0805" (at 55.118 33.02 90) (effects (font (size 1.27 1.27)) hide))
  (property "Datasheet" "" (at 53.34 33.02 0) (effects (font (size 1.27 1.27)))) (pin "1") (pin "2"))

 (symbol (lib_id "RJ12V01-rescue:VCC") (at 46.99 27.94 0) (unit 1) (in_bom yes) (on_board yes) (dnp no)
  (property "Reference" "#PWR04" (at 46.99 31.75 0) (effects (font (size 1.27 1.27)) hide))
  (property "Value" "VCC" (at 47.4218 23.5458 0) (effects (font (size 1.27 1.27))))
  (property "Footprint" "" (at 46.99 27.94 0) (effects (font (size 1.27 1.27))))
  (property "Datasheet" "" (at 46.99 27.94 0) (effects (font (size 1.27 1.27)))) (pin "1"))

 (symbol (lib_id "RJ12V01-rescue:VCC") (at 53.34 27.94 0) (unit 1) (in_bom yes) (on_board yes) (dnp no)
  (property "Reference" "#PWR05" (at 53.34 31.75 0) (effects (font (size 1.27 1.27)) hide))
  (property "Value" "VCC" (at 53.7718 23.5458 0) (effects (font (size 1.27 1.27))))
  (property "Footprint" "" (at 53.34 27.94 0) (effects (font (size 1.27 1.27))))
  (property "Datasheet" "" (at 53.34 27.94 0) (effects (font (size 1.27 1.27)))) (pin "1"))

 (symbol (lib_id "RJ12V01-rescue:VCC") (at 67.31 162.56 0) (unit 1) (in_bom yes) (on_board yes) (dnp no)
  (property "Reference" "#PWR06" (at 67.31 166.37 0) (effects (font (size 1.27 1.27)) hide))
  (property "Value" "VCC" (at 67.7418 158.1658 0) (effects (font (size 1.27 1.27))))
  (property "Footprint" "" (at 67.31 162.56 0) (effects (font (size 1.27 1.27))))
  (property "Datasheet" "" (at 67.31 162.56 0) (effects (font (size 1.27 1.27)))) (pin "1"))

 (symbol (lib_id "RJ12V01-rescue:RJ12") (at 161.29 46.99 0) (unit 1) (in_bom yes) (on_board yes) (dnp no)
  (property "Reference" "J8" (at 163.9824 31.115 0) (effects (font (size 1.27 1.27))))
  (property "Value" "RJ12GLP-AMP" (at 163.9824 33.4264 0) (effects (font (size 1.27 1.27))))
  (property "Footprint" "Mlab_CON:RJ12GLP-AMP(RJ12)" (at 161.29 46.99 0) (effects (font (size 1.27 1.27)) hide))
  (property "Datasheet" "" (at 161.29 46.99 0) (effects (font (size 1.27 1.27)))) (pin "1") (pin "2") (pin "3") (pin "4") (pin "5") (pin "6") (pin "7") (pin "8"))

 (symbol (lib_id "RJ12V01-rescue:RJ12") (at 187.96 46.99 0) (unit 1) (in_bom yes) (on_board yes) (dnp no)
  (property "Reference" "J9" (at 190.6524 31.115 0) (effects (font (size 1.27 1.27))))
  (property "Value" "RJ12GLP-AMP" (at 190.6524 33.4264 0) (effects (font (size 1.27 1.27))))
  (property "Footprint" "Mlab_CON:RJ12GLP-AMP(RJ12)" (at 187.96 46.99 0) (effects (font (size 1.27 1.27)) hide))
  (property "Datasheet" "" (at 187.96 46.99 0) (effects (font (size 1.27 1.27)))) (pin "4") (pin "2") (pin "8") (pin "3") (pin "7") (pin "5") (pin "1") (pin "6"))

 (symbol (lib_id "RJ12V01-rescue:JUMP2_2x1") (at 195.58 72.39 0) (unit 1) (in_bom yes) (on_board yes) (dnp no)
  (property "Reference" "J10" (at 180.34 72.39 0) (effects (font (size 1.27 1.27))))
  (property "Value" "JUMP2_2x1" (at 200.66 74.93 0) (effects (font (size 1.016 1.016)) hide))
  (property "Footprint" "Mlab_Pin_Headers:Straight_2x01" (at 195.58 72.39 0) (effects (font (size 1.524 1.524)) hide))
  (property "Datasheet" "" (at 195.58 72.39 0) (effects (font (size 1.524 1.524)))) (pin "1") (pin "2"))

 (symbol (lib_id "RJ12V01-rescue:JUMP2_2x1") (at 38.1 57.15 270) (unit 1) (in_bom yes) (on_board yes) (dnp no)
  (property "Reference" "J7" (at 39.5986 56.515 90) (effects (font (size 1.27 1.27)) (justify left)))
  (property "Value" "JUMP2_2x1" (at 35.56 62.23 0) (effects (font (size 1.016 1.016)) hide))
  (property "Footprint" "Mlab_Pin_Headers:Straight_2x01" (at 38.1 57.15 0) (effects (font (size 1.524 1.524)) hide))
  (property "Datasheet" "" (at 38.1 57.15 0) (effects (font (size 1.524 1.524)))) (pin "1") (pin "2"))

 (symbol (lib_id "RJ12V01-rescue:JUMP2_2x1") (at 195.58 74.93 0) (unit 1) (in_bom yes) (on_board yes) (dnp no)
  (property "Reference" "J11" (at 180.34 74.93 0) (effects (font (size 1.27 1.27))))
  (property "Value" "JUMP2_2x1" (at 200.66 77.47 0) (effects (font (size 1.016 1.016)) hide))
  (property "Footprint" "Mlab_Pin_Headers:Straight_2x01" (at 195.58 74.93 0) (effects (font (size 1.524 1.524)) hide))
  (property "Datasheet" "" (at 195.58 74.93 0) (effects (font (size 1.524 1.524)))) (pin "1") (pin "2"))

 (symbol (lib_id "RJ12V01-rescue:JUMP2_2x1") (at 195.58 77.47 0) (unit 1) (in_bom yes) (on_board yes) (dnp no)
  (property "Reference" "J12" (at 180.34 77.47 0) (effects (font (size 1.27 1.27))))
  (property "Value" "JUMP2_2x1" (at 200.66 80.01 0) (effects (font (size 1.016 1.016)) hide))
  (property "Footprint" "Mlab_Pin_Headers:Straight_2x01" (at 195.58 77.47 0) (effects (font (size 1.524 1.524)) hide))
  (property "Datasheet" "" (at 195.58 77.47 0) (effects (font (size 1.524 1.524)))) (pin "1") (pin "2"))

 (symbol (lib_id "RJ12V01-rescue:JUMP2_2x1") (at 195.58 80.01 0) (unit 1) (in_bom yes) (on_board yes) (dnp no)
  (property "Reference" "J13" (at 180.34 80.01 0) (effects (font (size 1.27 1.27))))
  (property "Value" "JUMP2_2x1" (at 200.66 82.55 0) (effects (font (size 1.016 1.016)) hide))
  (property "Footprint" "Mlab_Pin_Headers:Straight_2x01" (at 195.58 80.01 0) (effects (font (size 1.524 1.524)) hide))
  (property "Datasheet" "" (at 195.58 80.01 0) (effects (font (size 1.524 1.524)))) (pin "1") (pin "2"))

 (symbol (lib_id "RJ12V01-rescue:JUMP_2X2") (at 20.32 106.68 180) (unit 1) (in_bom yes) (on_board yes) (dnp no)
  (property "Reference" "J6" (at 26.8224 102.362 0) (effects (font (size 1.27 1.27))))
  (property "Value" "JUMP_2X2" (at 26.8224 104.4956 0) (effects (font (size 1.016 1.016))))
  (property "Footprint" "Mlab_Pin_Headers:Straight_2x02" (at 20.32 106.68 0) (effects (font (size 1.524 1.524)) hide))
  (property "Datasheet" "" (at 20.32 106.68 0) (effects (font (size 1.524 1.524)))) (pin "1") (pin "2") (pin "3") (pin "4"))

 (symbol (lib_id "RJ12V01-rescue:D_4xZENER") (at 114.3 104.14 0) (unit 1) (in_bom yes) (on_board yes) (dnp no)
  (property "Reference" "D2" (at 123.9012 104.2416 0) (effects (font (size 1.27 1.27)) (justify left)))
  (property "Value" "SP1001-04XTG" (at 123.9012 106.553 0) (effects (font (size 1.27 1.27)) (justify left)))
  (property "Footprint" "Mlab_IO:SOT-553" (at 114.3 91.44 0) (effects (font (size 1.524 1.524)) hide))
  (property "Datasheet" "" (at 114.3 91.44 0) (effects (font (size 1.524 1.524)))) (pin "2") (pin "3") (pin "4") (pin "5") (pin "1"))

 (symbol (lib_id "RJ12V01-rescue:D_4xZENER") (at 143.51 104.14 0) (unit 1) (in_bom yes) (on_board yes) (dnp no)
  (property "Reference" "D3" (at 153.1112 104.2416 0) (effects (font (size 1.27 1.27)) (justify left)))
  (property "Value" "SP1001-04XTG" (at 153.1112 106.553 0) (effects (font (size 1.27 1.27)) (justify left)))
  (property "Footprint" "Mlab_IO:SOT-553" (at 143.51 91.44 0) (effects (font (size 1.524 1.524)) hide))
  (property "Datasheet" "" (at 143.51 91.44 0) (effects (font (size 1.524 1.524)))) (pin "1") (pin "2") (pin "3") (pin "4") (pin "5"))

 (symbol (lib_id "RJ12V01-rescue:GND") (at 115.57 114.3 0) (unit 1) (in_bom yes) (on_board yes) (dnp no)
  (property "Reference" "#PWR07" (at 115.57 120.65 0) (effects (font (size 1.27 1.27)) hide))
  (property "Value" "GND" (at 115.697 118.6942 0) (effects (font (size 1.27 1.27))))
  (property "Footprint" "" (at 115.57 114.3 0) (effects (font (size 1.27 1.27))))
  (property "Datasheet" "" (at 115.57 114.3 0) (effects (font (size 1.27 1.27)))) (pin "1"))

 (symbol (lib_id "RJ12V01-rescue:GND") (at 144.78 114.3 0) (unit 1) (in_bom yes) (on_board yes) (dnp no)
  (property "Reference" "#PWR08" (at 144.78 120.65 0) (effects (font (size 1.27 1.27)) hide))
  (property "Value" "GND" (at 144.907 118.6942 0) (effects (font (size 1.27 1.27))))
  (property "Footprint" "" (at 144.78 114.3 0) (effects (font (size 1.27 1.27))))
  (property "Datasheet" "" (at 144.78 114.3 0) (effects (font (size 1.27 1.27)))) (pin "1"))

 (symbol (lib_id "RJ12V01-rescue:JUMP_4X2") (at 232.41 95.25 0) (unit 1) (in_bom yes) (on_board yes) (dnp no)
  (property "Reference" "J14" (at 230.6066 94.7928 0) (effects (font (size 1.27 1.27)) (justify left)))
  (property "Value" "JUMP_4X2" (at 230.6066 96.9264 0) (effects (font (size 1.016 1.016)) (justify left)))
  (property "Footprint" "Mlab_Pin_Headers:Straight_2x04" (at 232.41 95.25 0) (effects (font (size 1.524 1.524)) hide))
  (property "Datasheet" "" (at 232.41 95.25 0) (effects (font (size 1.524 1.524)))) (pin "7") (pin "1") (pin "2") (pin "3") (pin "4") (pin "5") (pin "6") (pin "8"))

 (symbol (lib_id "RJ12V01-rescue:GND") (at 218.44 100.33 0) (unit 1) (in_bom yes) (on_board yes) (dnp no)
  (property "Reference" "#PWR09" (at 218.44 106.68 0) (effects (font (size 1.524 1.524)) hide))
  (property "Value" "GND" (at 218.44 104.14 0) (effects (font (size 1.524 1.524))))
  (property "Footprint" "" (at 218.44 100.33 0) (effects (font (size 1.524 1.524))))
  (property "Datasheet" "" (at 218.44 100.33 0) (effects (font (size 1.524 1.524)))) (pin "1"))

 (sheet_instances (path "" (page "1"))))
